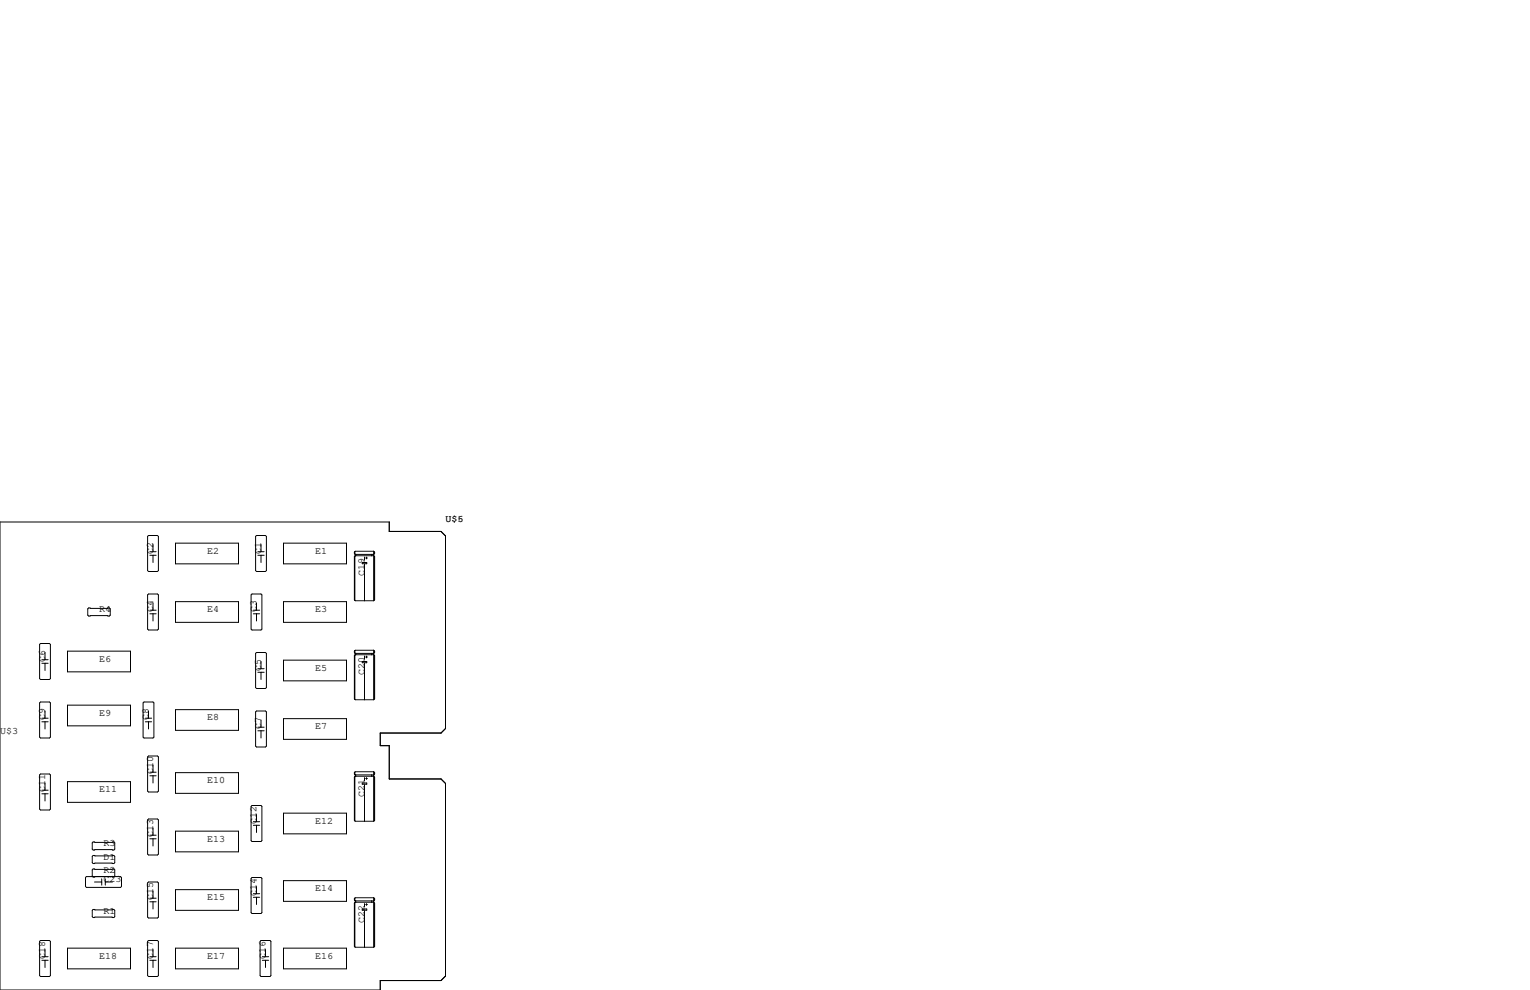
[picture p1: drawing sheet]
<svg xmlns="http://www.w3.org/2000/svg" width="432mm" height="279mm" viewBox="0 0 432 279" stroke-linecap="round" stroke-linejoin="round" font-family="sans-serif">
<g fill="none" stroke="#000" stroke-width=".28">
<path d="M0 147.3h109.9v2.7h14.6l1.2 1.3v54.3l-1.2 1.3h-17.2v3.5h2.6v9.4h14.6l1.2 1.3v54.4l-1.2 1.2h-17.2v2.7h-107.3zM41.7 151.4l.2-.3h2.6l.2 .3v9.6l-.2 .3h-2.6l-.2-.3zM42.3 155.7h1.8M42.3 156.7h1.8M43.2 153.7v2M43.2 156.7v2M49.5 153.3h17.8v5.8h-17.8zM72.4 151.1h2.5l.3 .3v9.6l-.3 .3h-2.5l-.3-.3v-9.6zM72.8 155.7h1.7M72.8 156.7h1.7M73.7 153.7v2M73.7 156.7v2"/>
<path d="M80 153.3h17.8v5.8h-17.8zM100 155.8v.4l.3 .3M100 157.1v12.2l.3 .2h5.2M100 157.1h.1M100 155.8h.1M100.1 155.7v.6M100.1 157v12.4M100.3 156.8h5.2l.2 .3v12.2l-.2 .2M100.3 156.5v.3M100.3 156.8l-.3 .3M100.4 156.5v.3M102.2 158.7h1.3v.4h-1.3z"/>
<path d="M102.9 157.2v.9M102.9 159.2v10.3M103.2 157.5h.5M103.4 157.2v.5M104.9 156.5v.3M105.3 156.6v.1M105.5 155.6h-5.2l-.3 .2M105.5 155.6l.2 .2v.4l-.2 .3h-5.2M105.5 155.6v13.9M105.6 155.8v.4M105.6 157.1v12.2M25 171.6h5.9l.2 .2v1.8l-.2 .3h-5.9l-.2-.3v-1.8z"/>
<path d="M41.7 167.9l.2-.3h2.6l.2 .3v9.6l-.2 .3h-2.6l-.2-.3zM42.3 172.2h1.8M42.3 173.2h1.8M43.2 170.2v2M43.2 173.2v2.1M49.5 169.8h17.8v5.8h-17.8zM70.9 167.9l.2-.3h2.6l.2 .3v9.6l-.2 .3h-2.6l-.2-.3zM71.5 172.2h1.8M71.5 173.2h1.8M72.4 170.2v2M72.4 173.2v2.1M80 169.8h17.8v5.8h-17.8z"/>
<path d="M11.4 181.6h2.6l.2 .3v9.6l-.2 .3h-2.6l-.2-.3v-9.6zM11.4 198.1h2.6l.2 .3v9.6l-.2 .3h-2.6l-.2-.3v-9.6zM11.8 186.2h1.8M11.8 187.2h1.8M12.7 184.1v2.1M12.7 187.2v2M19.1 183.8h17.7v5.8h-17.7zM19.1 199h17.7v5.9h-17.7zM40.6 198.1h2.6l.2 .3v9.6l-.2 .3h-2.6l-.2-.3v-9.6zM72.1 184.4l.3-.3h2.5l.3 .3v9.7l-.3 .2h-2.5l-.3-.2zM72.8 188.7h1.7M72.8 189.7h1.7"/>
<path d="M73.7 186.7v2M73.7 189.7v2.1M80 186.3h17.8v5.9h-17.8zM100 183.8h.1M100 183.8v.3l.3 .3M100 185v12.2l.3 .3h5.2M100 185h.1M100.1 183.6v.7M100.1 184.9v12.5M100.3 184.8h5.2l.2 .2v12.2l-.2 .3M100.3 184.4v.4M100.3 184.8l-.3 .2"/>
<path d="M100.4 184.4v.4M102.2 186.7h1.3v.3h-1.3zM102.9 185.2v.9M102.9 187.2v10.3M103.2 185.4h.5M103.4 185.2v.5M104.9 184.4v.4M105.3 184.5v.2M105.5 183.5l.2 .3v.3l-.2 .3h-5.2M105.5 183.5v14M105.5 183.5h-5.2l-.3 .3M105.6 183.8v.3"/>
<path d="M105.6 185v12.2M11.4 218.4h2.6l.2 .3v9.6l-.2 .3h-2.6l-.2-.3v-9.6zM11.8 202.7h1.8M11.8 203.7h1.8M12.7 200.7v2M12.7 203.7v2M41 202.7h1.8M41 203.7h1.8M41.7 213.6l.2-.2h2.6l.2 .2v9.7l-.2 .2h-2.6l-.2-.2zM41.9 200.7v2M41.9 203.7v2M42.3 217.9h1.8"/>
<path d="M42.3 218.9h1.8M43.2 215.9v2M43.2 218.9v2.1M49.5 218.1h17.8v5.8h-17.8zM49.5 200.3h17.8v5.8h-17.8zM72.1 200.9l.3-.2h2.5l.3 .2v9.7l-.3 .2h-2.5l-.3-.2zM72.8 205.2h1.7M72.8 206.2h1.7M73.7 203.2v2M73.7 206.2v2.1M80 202.8h17.8v5.9h-17.8zM100 218.1h.1"/>
<path d="M100 218.1v.3l.3 .3M100 219.3v12.2l.3 .3h5.2M100 219.3h.1M100.1 217.9v.7M100.1 219.2v12.4M100.3 219.1h5.2l.2 .2v12.2l-.2 .3M100.3 218.7v.4M100.3 219.1l-.3 .2M100.4 218.7v.4M102.9 219.5v.8M103.2 219.7h.5M103.4 219.5v.5"/>
<path d="M104.9 218.7v.4M105.3 218.8v.1M105.5 217.8l.2 .3v.3l-.2 .3h-5.2M105.5 217.8v14M105.5 217.8h-5.2l-.3 .3M105.6 218.1v.3M105.6 219.3v12.2M11.8 223h1.8M11.8 224h1.8M12.7 221v2M12.7 224v2.1M19.1 220.6h17.7v5.8h-17.7z"/>
<path d="M26.3 237.6h5.8l.3 .3v1.7l-.3 .3h-5.8l-.3-.3v-1.7zM41.7 231.4l.2-.3h2.6l.2 .3v9.6l-.2 .3h-2.6l-.2-.3zM42.3 235.7h1.8M42.3 236.7h1.8M43.2 233.7v2M43.2 236.7v2.1M49.5 234.6h17.8v5.8h-17.8zM70.9 227.6l.2-.3h2.6l.2 .3v9.6l-.2 .3h-2.6l-.2-.3zM71.5 231.9h1.8M71.5 232.9h1.8M72.4 229.9v2M72.4 232.9v2"/>
<path d="M80 229.5h17.8v5.8h-17.8zM102.2 221h1.3v.3h-1.3zM102.9 221.5v10.3M24.4 247.4h9.6l.3 .2v2.6l-.3 .2h-9.6l-.3-.2v-2.6zM26.3 241.4h5.8l.3 .3v1.8l-.3 .2h-5.8l-.3-.2v-1.8zM26.3 256.7h5.8l.3 .2v1.8l-.3 .3h-5.8l-.3-.3v-1.8zM26.7 248.9h2M26.8 247.4l-.5 .1-.3-.2v-1.8l.3-.3h5.8l.3 .3v1.8l-.3 .2-.5-.1M28.7 248v1.8M29.7 248.9h2.1M29.7 248v1.8M41.7 249.2l.2-.3h2.6l.2 .3v9.6l-.2 .3h-2.6l-.2-.3z"/>
<path d="M42.3 253.5h1.8M42.3 254.5h1.8M43.2 251.5v2M43.2 254.5v2M49.5 251.1h17.8v5.8h-17.8zM70.9 247.9l.2-.3h2.6l.2 .3v9.7l-.2 .2h-2.6l-.2-.2zM71.5 252.2h1.8M71.5 253.2h1.8M72.4 250.2v2M72.4 253.2v2.1M80 248.5h17.8v5.9h-17.8zM100 253.6v.4l.3 .3"/>
<path d="M100 254.9v12.2l.3 .2h5.2M100 254.9h.1M100 253.6h.1M100.1 253.5v.6M100.1 254.8v12.4M100.3 254.6h5.2l.2 .3v12.2l-.2 .2M100.3 254.3v.3M100.3 254.6l-.3 .3M100.4 254.3v.3M102.2 256.5h1.3v.4h-1.3zM102.9 255v.9M102.9 257v10.3"/>
<path d="M103.2 255.3h.5M103.4 255v.5M104.9 254.3v.3M105.3 254.4v.1M105.5 253.4l.2 .2v.4l-.2 .3h-5.2M105.5 253.4v13.9M105.5 253.4h-5.2l-.3 .2M105.6 253.6v.4M105.6 254.9v12.2M11.4 265.4h2.6l.2 .3v9.6l-.2 .3h-2.6l-.2-.3v-9.6zM11.8 270h1.8M11.8 271h1.8"/>
<path d="M12.7 268v2M12.7 271v2M19.1 267.6h17.7v5.8h-17.7zM41.7 265.7l.2-.3h2.6l.2 .3v9.6l-.2 .3h-2.6l-.2-.3zM42.3 270h1.8M42.3 271h1.8M43.2 268v2M43.2 271v2M49.5 267.6h17.8v5.8h-17.8zM73.4 265.7l.3-.3h2.5l.3 .3v9.6l-.3 .3h-2.5l-.3-.3zM74 270h1.8M74 271h1.8"/>
<path d="M74.9 268v2M74.9 271v2M80 267.6h17.8v5.8h-17.8z"/>
</g>
<g font-size="2.8">
<text x="125.7" y="147.3">U$5</text>
<text x="129.1" y="147.3">6</text>
<text x="43.2" y="156.2" transform="rotate(-90 43.2 156.2)">C2</text>
<text x="58.4" y="156.2">E2</text>
<text x="73.7" y="156.2" transform="rotate(-90 73.7 156.2)">C1</text>
<text x="88.9" y="156.2">E1</text>
<text x="102.9" y="162.6" transform="rotate(-90 102.9 162.6)">C19</text>
<text x="27.9" y="172.7">R4</text>
<text x="43.2" y="172.7" transform="rotate(-90 43.2 172.7)">C4</text>
<text x="58.4" y="172.7">E4</text>
<text x="72.4" y="172.7" transform="rotate(-90 72.4 172.7)">C3</text>
<text x="88.9" y="172.7">E3</text>
<text x="12.7" y="186.7" transform="rotate(-90 12.7 186.7)">C6</text>
<text x="27.9" y="186.7">E6</text>
<text x="73.7" y="189.2" transform="rotate(-90 73.7 189.2)">C5</text>
<text x="88.9" y="189.2">E5</text>
<text x="102.9" y="190.5" transform="rotate(-90 102.9 190.5)">C20</text>
<text x="12.7" y="203.2" transform="rotate(-90 12.7 203.2)">C9</text>
<text x="27.9" y="201.9">E9</text>
<text x="41.9" y="203.2" transform="rotate(-90 41.9 203.2)">C8</text>
<text x="58.4" y="203.2">E8</text>
<text x="0" y="207">U$3</text>
<text x="73.7" y="205.7" transform="rotate(-90 73.7 205.7)">C7</text>
<text x="88.9" y="205.7">E7</text>
<text x="43.2" y="218.4" transform="rotate(-90 43.2 218.4)">C10</text>
<text x="58.4" y="221">E10</text>
<text x="12.7" y="223.5" transform="rotate(-90 12.7 223.5)">C11</text>
<text x="27.9" y="223.5">E11</text>
<text x="102.9" y="224.8" transform="rotate(-90 102.9 224.8)">C21</text>
<text x="72.4" y="232.4" transform="rotate(-90 72.4 232.4)">C12</text>
<text x="88.9" y="232.4">E12</text>
<text x="29.2" y="238.8">R3</text>
<text x="43.2" y="236.2" transform="rotate(-90 43.2 236.2)">C13</text>
<text x="58.4" y="237.5">E13</text>
<text x="29.2" y="242.6">D1</text>
<text x="29.2" y="246.4">R2</text>
<text x="29.2" y="248.9">C23</text>
<text x="88.9" y="251.5">E14</text>
<text x="29.2" y="257.8">R1</text>
<text x="43.2" y="254" transform="rotate(-90 43.2 254)">C15</text>
<text x="58.4" y="254">E15</text>
<text x="72.4" y="252.7" transform="rotate(-90 72.4 252.7)">C14</text>
<text x="102.9" y="260.3" transform="rotate(-90 102.9 260.3)">C22</text>
<text x="12.7" y="270.5" transform="rotate(-90 12.7 270.5)">C18</text>
<text x="27.9" y="270.5">E18</text>
<text x="43.2" y="270.5" transform="rotate(-90 43.2 270.5)">C17</text>
<text x="58.4" y="270.5">E17</text>
<text x="74.9" y="270.5" transform="rotate(-90 74.9 270.5)">C16</text>
<text x="88.9" y="270.5">E16</text>
</g>
</svg>
